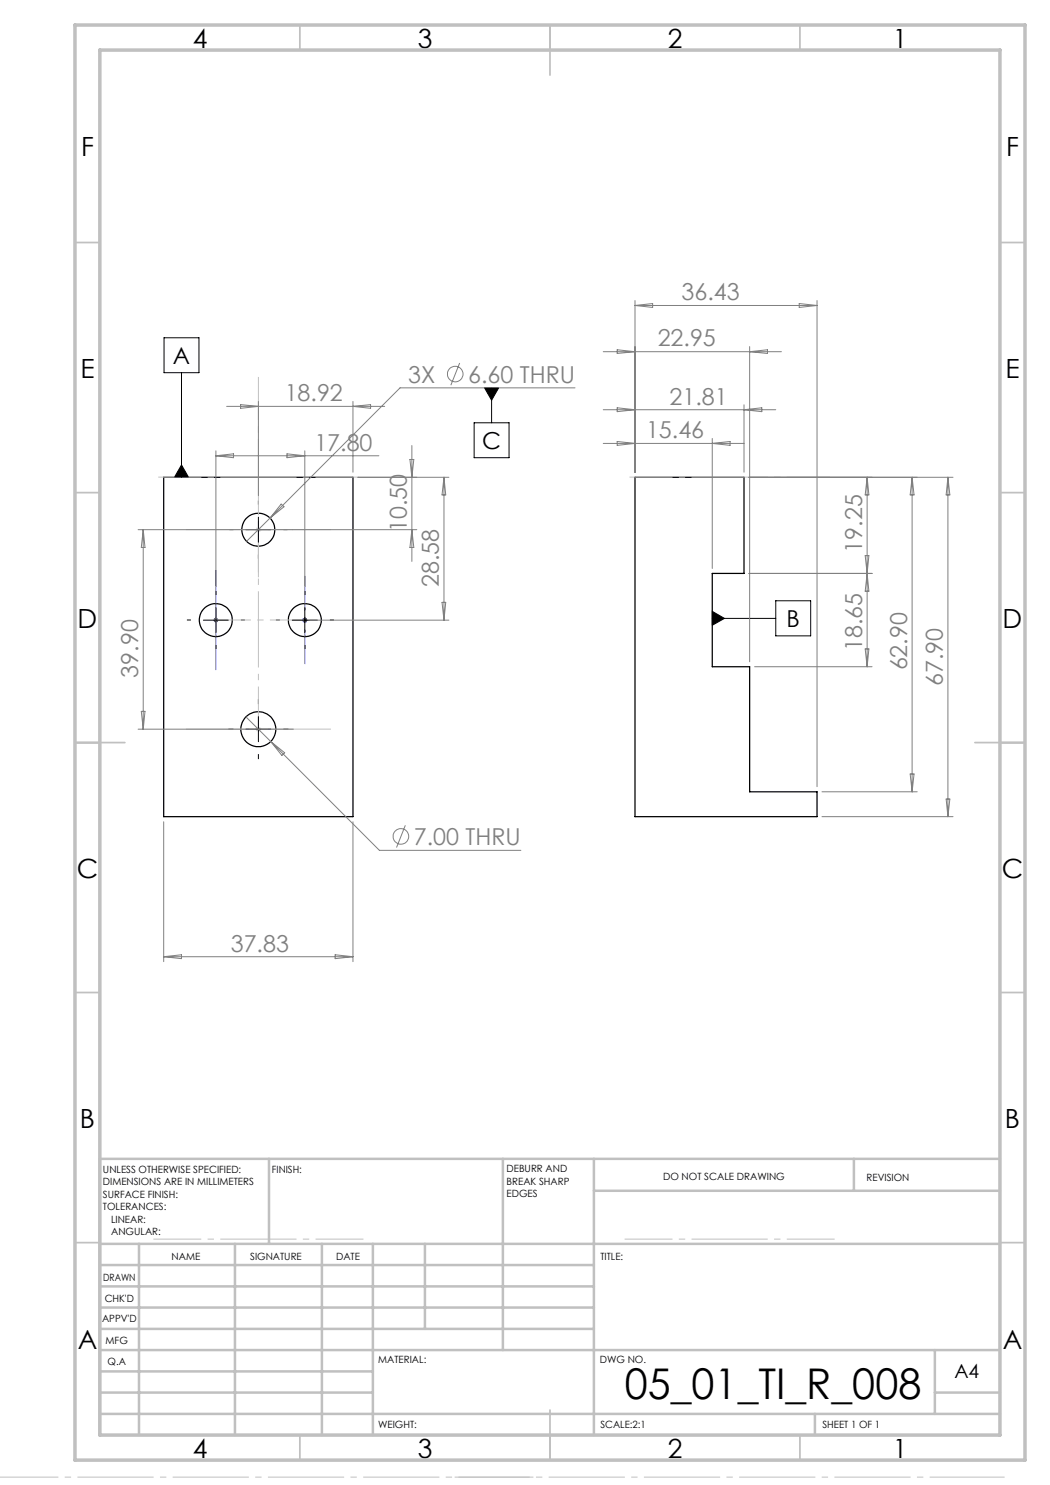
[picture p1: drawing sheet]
<svg xmlns="http://www.w3.org/2000/svg" width="210mm" height="297mm" viewBox="0 0 210 297" stroke-linecap="round" stroke-linejoin="round" font-family="sans-serif">
<g fill="none" stroke="#000" stroke-width=".25">
<path d="M32.7 95.5h37.9v67.8h-37.9zM127 95.5h21.8v19.2h-6.3v18.6h7.4v25.1h13.5v4.9h-36.4z"/>
<circle cx="51.7" cy="105.9" r="3.3"/>
<circle cx="43.2" cy="124" r="3.3"/>
<circle cx="61" cy="124" r="3.3"/>
<circle cx="51.7" cy="145.8" r="3.5"/>
</g>
<g fill="none" stroke="#808080" stroke-width=".2">
<path d="M91.9 72.6l-1.7 4.4M115 77.6h-35l-26 26M120.6 70.3h35.7M123.4 70l3.6 .3-3.6 .4zM127 60.1v34.3M127 61.1h36.4M127 61.1l3.5-.4v.8zM149.9 69.3v63.1M149.9 70.3l3.6-.3v.7zM159.8 60.7l3.6 .4-3.6 .4zM163.4 60.1v97.2M43.2 90.2v27"/>
<path d="M43.2 91.2h32.6M43.2 91.2l3.5-.4v.7zM45.3 81.3h31.6M48.1 80.9l3.6 .4-3.6 .4zM51.7 80.3v18.8M57.4 90.8l3.6 .4-3.6 .3zM61 90.2v27M70.6 80.3v14.1M70.6 81.3l3.5-.4v.8zM71.6 95.5h18.2M82 91.9h.8l-.4 3.6zM82.4 89.1v23.2"/>
<path d="M88.8 95.5l.3 3.5h-.7zM88.8 95.5v28.5M120.6 81.9h34.6M120.6 88.7h28.2M123.4 81.6l3.6 .3-3.6 .4zM123.4 88.3l3.6 .4-3.6 .4zM142.5 87.7v26M142.5 88.7l3.5-.4v.8zM148.8 81v13.4M148.8 81.9l3.6-.3v.7zM149.8 95.5h40.8M173.4 95.5v37.8"/>
<path d="M173.4 95.5l.4 3.5h-.8zM182.4 95.5l.4 3.5h-.8zM182.4 95.5v62.9M189.6 95.5v67.8M189.6 95.5l.4 3.5h-.8zM27.6 105.9h55.8M28.6 105.9l.4 3.6h-.7zM28.6 105.9v39.9M54 103.6l-4.7 4.7M56.2 100.8l.6 .5-2.8 2.3zM82.4 105.9l.4 3.6h-.8zM149.8 114.7h24.6"/>
<path d="M173 111.1h.8l-.4 3.6zM173.4 114.7l.4 3.5h-.8zM61.9 124h27.9M88.4 120.5h.7l-.3 3.5zM150.9 133.3h23.5M173 129.8h.8l-.4 3.5zM27.6 145.8h31.1M28.3 142.3h.7l-.4 3.5zM49.2 143.4l5 4.9M54.2 148.3l21.7 21.8h28.3M54.2 148.3l2.7 2.3-.5 .5zM164.4 158.4h19"/>
<path d="M182 154.8h.8l-.4 3.6zM189.2 159.8h.8l-.4 3.5zM32.7 164.4v27.9M70.6 164.4v27.9M81.1 165.1l-1.8 4.4M164.4 163.3h26.2M32.7 191.3h37.9M32.7 191.3l3.6-.3v.7zM67 191l3.6 .3-3.6 .4z"/>
<circle cx="91.1" cy="74.8" r="1.55"/>
<circle cx="80.2" cy="167.3" r="1.55"/>
</g>
<g fill="none" stroke="#000" stroke-width=".2">
<path d="M32.8 67.6h7v6.9h-7zM36.3 74.5v21M96.9 77.6h2.8l-1.4 2.4zM98.3 77.6v7M36.3 93l1.4 2.5h-2.8zM94.8 84.6h7v6.9h-7zM49.2 105.9h5M51.7 103.4v5M40.7 124h4.9M43.2 121.5v5M58.5 124h5M61 121.5v5"/>
<path d="M142.5 122.3l2.4 1.4-2.4 1.4zM142.5 123.7h12.7M155.2 120.2h6.9v7h-6.9zM49.2 145.8h5M51.7 143.3v5"/>
</g>
<path d="M51.2 105.9h1M51.3 105.6l.7 .7M51.7 105.4v1M52 105.6l-.7 .7M51.2 145.8h1M51.3 145.5l.7 .7M51.7 145.3v1M52 145.5l-.7 .7" fill="none" stroke="#c0c0c0" stroke-width=".2"/>
<path d="M43.2 114.1v19.8M42.7 124h1M42.8 123.7l.7 .7M43.5 123.7l-.7 .7M60.5 124h1M60.6 123.7l.7 .7M61 123.5v1M61.3 123.7l-.7 .7" fill="none" stroke="#00f" stroke-width=".2"/>
<g fill="none" stroke="#000" stroke-width=".2" stroke-dasharray="15.2 1.3 1.3 1.3" stroke-linecap="butt">
<path d="M43.2 119v-.8M46.7 105.9h-.8M51.7 100.9v-.8M51.7 110.9v.8M56.7 105.9h.8M61 119v-.8M38.2 124h-.8M43.2 129v.8M48.2 124h.8M56 124h-.8M61 129v.8M66 124h.8"/>
<path d="M46.7 145.8h-1M51.7 140.8v-1M51.7 150.8v1M56.7 145.8h1"/>
</g>
<path d="M71.7 95.4h-40.1M166 95.4h-40.1M51.7 115.5v-40.1" fill="none" stroke="#c0c0c0" stroke-width=".2" stroke-dasharray="15.2 1.3 1.3 1.3" stroke-dashoffset="6.6" stroke-linecap="butt"/>
<path d="M72.7 247.8h-42M166.9 247.8h-42" fill="none" stroke="#c0c0c0" stroke-width=".2" stroke-dasharray="15.2 1.3 1.3 1.3" stroke-dashoffset="5.7" stroke-linecap="butt"/>
<path d="M106.7 295.4h-106.7M200.9 295.4h-110" fill="none" stroke="#c0c0c0" stroke-width=".2" stroke-dasharray="15.2 1.3 1.3 1.3" stroke-dashoffset=".2" stroke-linecap="butt"/>
<path d="M51.7 105.9v39.9" fill="none" stroke="#c0c0c0" stroke-width=".2" stroke-dasharray="15.2 1.3 1.3 1.3" stroke-dashoffset="6.7" stroke-linecap="butt"/>
<path d="M61 124h-17.8" fill="none" stroke="#c0c0c0" stroke-width=".2" stroke-dasharray="15.2 1.3 1.3 1.3" stroke-dashoffset="8.2" stroke-linecap="butt"/>
<path d="M66.2 105.9h-29M66.2 145.8h-29" fill="none" stroke="#c0c0c0" stroke-width=".2" stroke-dasharray="15.2 1.3 1.3 1.3" stroke-dashoffset="2.6" stroke-linecap="butt"/>
<path d="M61 115.2v17.6" fill="none" stroke="#00f" stroke-width=".2" stroke-dasharray="15.2 1.3 1.3 1.3" stroke-dashoffset="8.3" stroke-linecap="butt"/>
<g fill="none" stroke="#c0c0c0" stroke-width=".35">
<path d="M60 5v5M110 5v10M160 5v5M15 48.5h5M200 48.5h5M15 98.5h5M200 98.5h5M15 148.5h10M195 148.5h10M15 198.5h5M200 198.5h5M15 248.5h5"/>
<path d="M200 248.5h5M60 287v5M110 282v10M160 287v5"/>
</g>
<g fill="none" stroke="#c0c0c0" stroke-width=".5">
<path d="M53.8 231.8v17M100.6 231.8v38.2M118.8 231.8v55.2M118.8 238.2h81.2M170.8 231.8v6.4M200 231.8h-180v55.2M20 248.8h180M20 257.3h98.8M20 253h98.8M27.8 248.8v38.2M47 248.8v38.2M64.4 248.8v38.2"/>
<path d="M74.6 248.8v38.2M85 248.8v17M20 265.8h98.8M20 261.5h98.8M20 278.5h54.6M20 274.3h54.6M20 270h180M187 278.5h13M187 270v12.8M20 282.8h180M163 282.8v4.2"/>
</g>
<path d="M15 5h190v287h-190zM20 10h180v277h-180z" fill="none" stroke="#c0c0c0" stroke-width=".7"/>
<path d="M36.3 93l1.4 2.5h-2.8zM96.9 77.6l1.4 2.4 1.4-2.4zM142.5 122.3l2.4 1.4-2.4 1.4z" fill="#000"/>
<text font-size="8.5" x="125" y="279.7">05_01_TI_R_008</text>
<g font-size="5.3">
<text x="38.5" y="9.5">4</text>
<text x="83.5" y="9.5">3</text>
<text x="133.5" y="9.5">2</text>
<text x="178.5" y="9.5">1</text>
<text x="16.2" y="31.2">F</text>
<text x="201.2" y="31.2">F</text>
<text x="16.1" y="75.5">E</text>
<text x="201.1" y="75.5">E</text>
<text x="15.5" y="125.5">D</text>
<text x="200.5" y="125.5">D</text>
<text x="15.4" y="175.5">C</text>
<text x="200.4" y="175.5">C</text>
<text x="16" y="225.5">B</text>
<text x="201" y="225.5">B</text>
<text x="15.5" y="269.7">A</text>
<text x="200.5" y="269.7">A</text>
<text x="38.5" y="291.5">4</text>
<text x="83.5" y="291.5">3</text>
<text x="133.5" y="291.5">2</text>
<text x="178.5" y="291.5">1</text>
</g>
<g font-size="4.7" fill="#808080">
<text x="136.3" y="60.1">36.43</text>
<text x="131.5" y="69.3">22.95</text>
<text x="81.6" y="76.5">3X</text>
<text x="93.6" y="76.5">6.60 THRU</text>
<text x="56.9" y="80.3">18.92</text>
<text x="133.9" y="80.9">21.81</text>
<text x="129.2" y="87.7">15.46</text>
<text x="62.9" y="90.1">17.80</text>
<text x="81.4" y="106.4" transform="rotate(-90 81.4 106.4)">10.50</text>
<text x="172.4" y="110.5" transform="rotate(-90 172.4 110.5)">19.25</text>
<text x="87.8" y="117.4" transform="rotate(-90 87.8 117.4)">28.58</text>
<text x="172.4" y="130.2" transform="rotate(-90 172.4 130.2)">18.65</text>
<text x="27.6" y="135.5" transform="rotate(-90 27.6 135.5)">39.90</text>
<text x="181.4" y="134.1" transform="rotate(-90 181.4 134.1)">62.90</text>
<text x="188.6" y="137.3" transform="rotate(-90 188.6 137.3)">67.90</text>
<text x="82.8" y="169">7.00 THRU</text>
<text x="46.2" y="190.3">37.83</text>
</g>
<g font-size="4.7">
<text x="34.6" y="72.8">A</text>
<text x="96.4" y="89.8">C</text>
<text x="157.3" y="125.4">B</text>
</g>
<text font-size="3.9" x="190.9" y="275.5">A4</text>
<g font-size="2">
<text x="20.6" y="234.6">UNLESS OTHERWISE SPECIFIED:</text>
<text x="20.6" y="237.1">DIMENSIONS ARE IN MILLIMETERS</text>
<text x="20.6" y="239.6">SURFACE FINISH:</text>
<text x="54.4" y="234.6">FINISH:</text>
<text x="101.3" y="234.5">DEBURR AND</text>
<text x="101.3" y="237">BREAK SHARP</text>
<text x="101.3" y="239.5">EDGES</text>
<text x="132.6" y="236">DO NOT SCALE DRAWING</text>
<text x="173.3" y="236.2">REVISION</text>
<text x="20.6" y="242.1">TOLERANCES:</text>
<text x="22.2" y="244.6">LINEAR:</text>
<text x="22.2" y="247.1">ANGULAR:</text>
<text x="34.3" y="252">NAME</text>
<text x="50" y="251.9">SIGNATURE</text>
<text x="67.2" y="251.9">DATE</text>
<text x="120.1" y="251.9">TITLE:</text>
<text x="20.6" y="256.1">DRAWN</text>
<text x="20.9" y="260.3">CHK'D</text>
<text x="20.4" y="264.4">APPV'D</text>
<text x="21.1" y="268.8">MFG</text>
<text x="21.5" y="273">Q.A</text>
<text x="75.6" y="272.5">MATERIAL:</text>
<text x="120" y="272.5">DWG NO.</text>
<text x="75.6" y="285.5">WEIGHT:</text>
<text x="120.1" y="285.6">SCALE:2:1</text>
<text x="164.5" y="285.6">SHEET 1 OF 1</text>
</g>
</svg>
